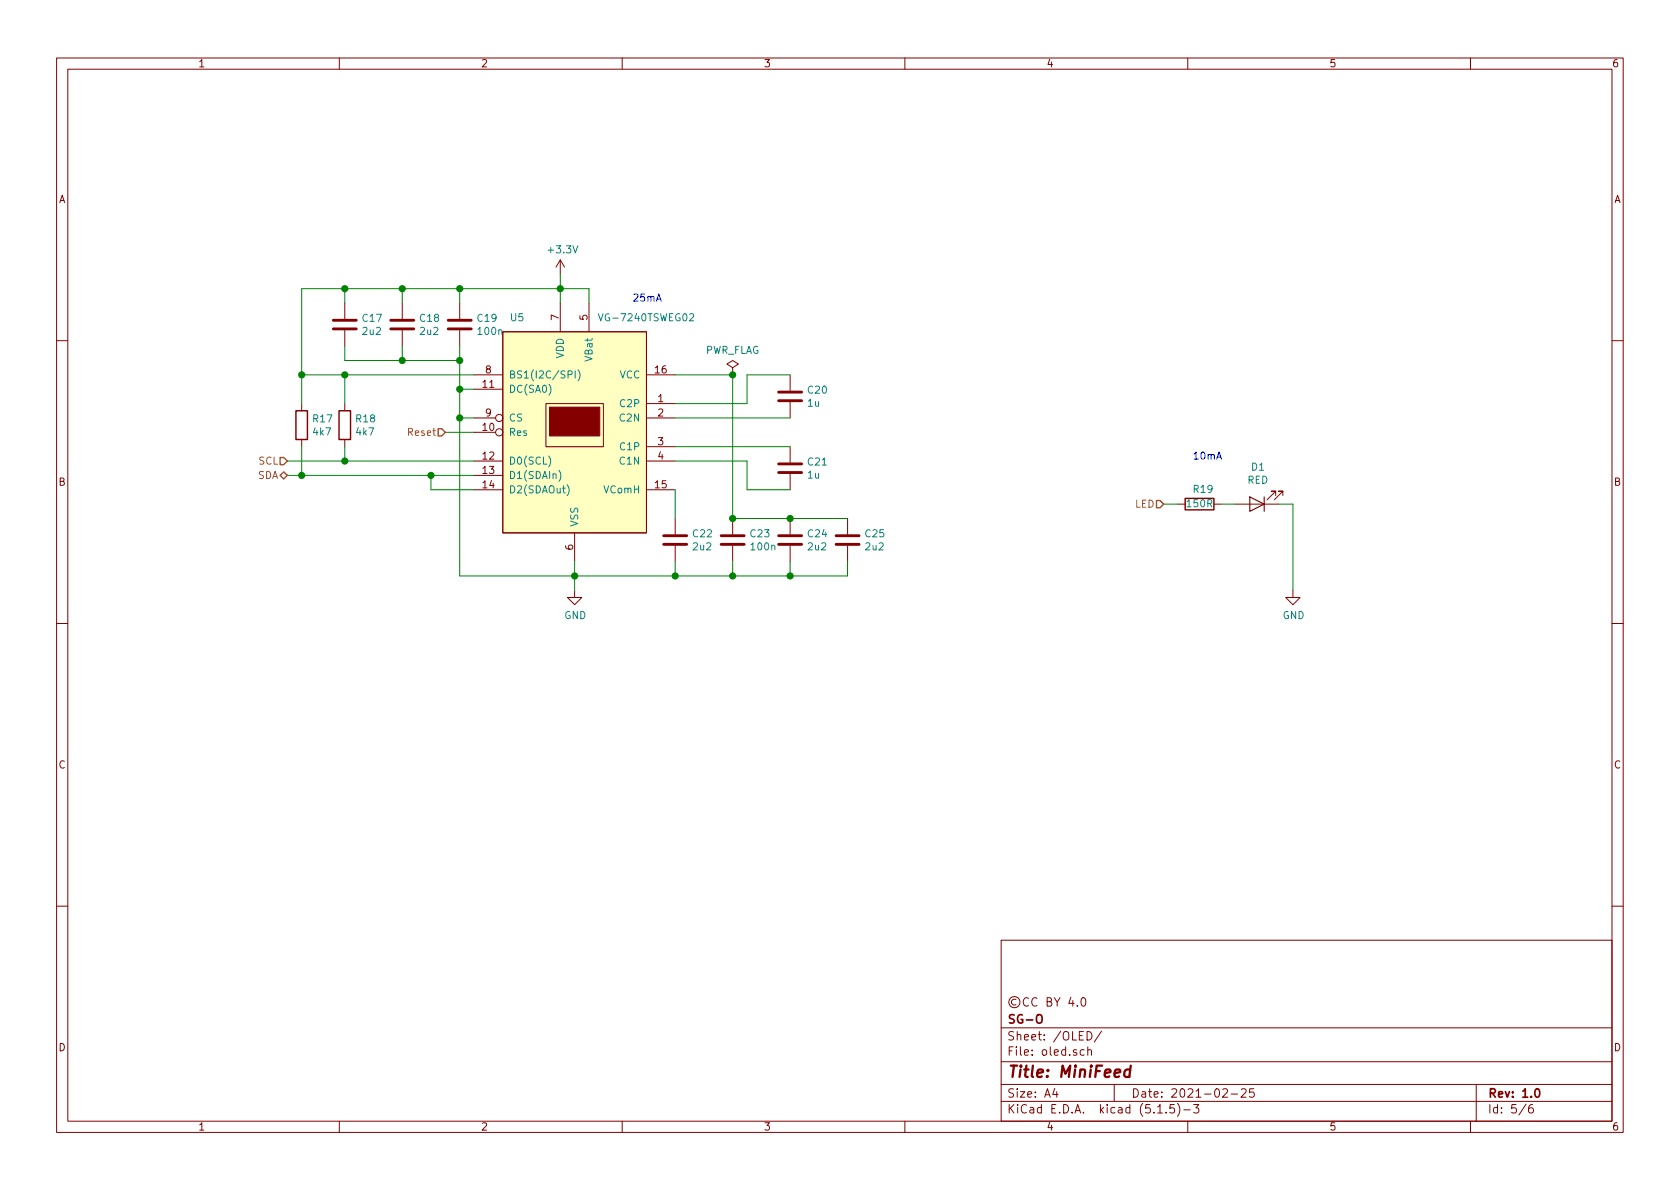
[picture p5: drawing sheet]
EESchema Schematic File Version 4
EELAYER 30 0
EELAYER END
$Descr A4 11693 8268
encoding utf-8
Sheet 5 6
Title "MiniFeed"
Date "2021-02-25"
Rev "1.0"
Comp "SG-O"
Comment1 "©CC BY 4.0"
Comment2 ""
Comment3 ""
Comment4 ""
$EndDescr
$Comp
L global:VG-7240TSWEG02 U?
U 1 1
P 4000 3000
AR Path="/6033ACC6" Ref="U?"  Part="1" 
AR Path="/60302857/6033ACC6" Ref="U5"  Part="1" 
F 0 "U5" H 3600 3800 50  0000 C CNN
F 1 "VG-7240TSWEG02" H 4500 3800 50  0000 C CNN
F 2 "global:VG-7240TSWEG02-mirror" H 4000 800 50  0001 C CNN
F 3 "http://www.iamoled.com/upload/file/20180119/20180119100409_6213.pdf" H 4000 700 50  0001 C CNN
F 4 "" H 4000 3000 50  0001 C CNN "DNP"
	1    4000 3000
	1    0    0    -1  
$EndComp
$Comp
L Device:C C?
U 1 1
P 5500 2750
AR Path="/6033ACCE" Ref="C?"  Part="1" 
AR Path="/60302857/6033ACCE" Ref="C20"  Part="1" 
F 0 "C20" H 5615 2796 50  0000 L CNN
F 1 "1u" H 5615 2705 50  0000 L CNN
F 2 "Capacitor_SMD:C_0603_1608Metric" H 5538 2600 50  0001 C CNN
F 3 "~" H 5500 2750 50  0001 C CNN
F 4 "CL10B105KA8NNNC" H 5500 2750 50  0001 C CNN "manf#"
F 5 "C29936" H 5500 2750 50  0001 C CNN "lcsc#"
	1    5500 2750
	1    0    0    -1  
$EndComp
$Comp
L Device:C C?
U 1 1
P 5500 3250
AR Path="/6033ACD6" Ref="C?"  Part="1" 
AR Path="/60302857/6033ACD6" Ref="C21"  Part="1" 
F 0 "C21" H 5615 3296 50  0000 L CNN
F 1 "1u" H 5615 3205 50  0000 L CNN
F 2 "Capacitor_SMD:C_0603_1608Metric" H 5538 3100 50  0001 C CNN
F 3 "~" H 5500 3250 50  0001 C CNN
F 4 "CL10B105KA8NNNC" H 5500 3250 50  0001 C CNN "manf#"
F 5 "C29936" H 5500 3250 50  0001 C CNN "lcsc#"
	1    5500 3250
	1    0    0    -1  
$EndComp
Wire Wire Line
	4700 3100 5500 3100
Wire Wire Line
	4700 2900 5500 2900
Wire Wire Line
	4700 2800 5200 2800
Wire Wire Line
	5200 2800 5200 2600
Wire Wire Line
	5200 2600 5500 2600
Wire Wire Line
	4700 3200 5200 3200
Wire Wire Line
	5200 3200 5200 3400
Wire Wire Line
	5200 3400 5500 3400
$Comp
L Device:C C?
U 1 1
P 4700 3750
AR Path="/6033ACE6" Ref="C?"  Part="1" 
AR Path="/60302857/6033ACE6" Ref="C22"  Part="1" 
F 0 "C22" H 4815 3796 50  0000 L CNN
F 1 "2u2" H 4815 3705 50  0000 L CNN
F 2 "Capacitor_SMD:C_0805_2012Metric" H 4738 3600 50  0001 C CNN
F 3 "~" H 4700 3750 50  0001 C CNN
F 4 "CL21B225KAFNNNE" H 4700 3750 50  0001 C CNN "manf#"
F 5 "C19110" H 4700 3750 50  0001 C CNN "lcsc#"
	1    4700 3750
	1    0    0    -1  
$EndComp
$Comp
L Device:C C?
U 1 1
P 5500 3750
AR Path="/6033ACEE" Ref="C?"  Part="1" 
AR Path="/60302857/6033ACEE" Ref="C24"  Part="1" 
F 0 "C24" H 5615 3796 50  0000 L CNN
F 1 "2u2" H 5615 3705 50  0000 L CNN
F 2 "Capacitor_SMD:C_0805_2012Metric" H 5538 3600 50  0001 C CNN
F 3 "~" H 5500 3750 50  0001 C CNN
F 4 "CL21B225KAFNNNE" H 5500 3750 50  0001 C CNN "manf#"
F 5 "C19110" H 5500 3750 50  0001 C CNN "lcsc#"
	1    5500 3750
	1    0    0    -1  
$EndComp
$Comp
L Device:C C?
U 1 1
P 5900 3750
AR Path="/6033ACFE" Ref="C?"  Part="1" 
AR Path="/60302857/6033ACFE" Ref="C25"  Part="1" 
F 0 "C25" H 6015 3796 50  0000 L CNN
F 1 "2u2" H 6015 3705 50  0000 L CNN
F 2 "Capacitor_SMD:C_0805_2012Metric" H 5938 3600 50  0001 C CNN
F 3 "~" H 5900 3750 50  0001 C CNN
F 4 "CL21B225KAFNNNE" H 5900 3750 50  0001 C CNN "manf#"
F 5 "C19110" H 5900 3750 50  0001 C CNN "lcsc#"
	1    5900 3750
	1    0    0    -1  
$EndComp
Wire Wire Line
	4700 3400 4700 3600
Wire Wire Line
	4000 3900 4000 4000
Wire Wire Line
	4000 4000 4700 4000
Wire Wire Line
	5900 4000 5900 3900
Wire Wire Line
	5500 3900 5500 4000
Connection ~ 5500 4000
Wire Wire Line
	5500 4000 5900 4000
Wire Wire Line
	5100 3900 5100 4000
Connection ~ 5100 4000
Wire Wire Line
	5100 4000 5500 4000
Wire Wire Line
	4700 3900 4700 4000
Connection ~ 4700 4000
Wire Wire Line
	4700 4000 5100 4000
Wire Wire Line
	5900 3600 5500 3600
Wire Wire Line
	5500 3600 5100 3600
Connection ~ 5500 3600
Wire Wire Line
	5100 3600 5100 2600
Wire Wire Line
	5100 2600 4700 2600
Connection ~ 5100 3600
Wire Wire Line
	2800 2100 2800 2000
Wire Wire Line
	4100 2000 4100 2100
Wire Wire Line
	3900 2100 3900 2000
Connection ~ 3900 2000
Wire Wire Line
	3900 2000 4100 2000
Wire Wire Line
	3200 2100 3200 2000
Connection ~ 3200 2000
Wire Wire Line
	3200 2000 3900 2000
Wire Wire Line
	3200 2400 3200 2500
Wire Wire Line
	3200 4000 4000 4000
Connection ~ 4000 4000
Wire Wire Line
	3300 2700 3200 2700
Connection ~ 3200 2700
Wire Wire Line
	3200 2700 3200 2900
Wire Wire Line
	3300 2900 3200 2900
Connection ~ 3200 2900
Wire Wire Line
	3200 2900 3200 4000
Wire Wire Line
	3300 3400 3000 3400
Wire Wire Line
	3000 3400 3000 3300
Wire Wire Line
	3000 3300 3300 3300
Wire Wire Line
	3300 3000 3100 3000
$Comp
L Device:C C?
U 1 1
P 2800 2250
AR Path="/6033AD2E" Ref="C?"  Part="1" 
AR Path="/60302857/6033AD2E" Ref="C18"  Part="1" 
F 0 "C18" H 2915 2296 50  0000 L CNN
F 1 "2u2" H 2915 2205 50  0000 L CNN
F 2 "Capacitor_SMD:C_0805_2012Metric" H 2838 2100 50  0001 C CNN
F 3 "~" H 2800 2250 50  0001 C CNN
F 4 "CL21B225KAFNNNE" H 2800 2250 50  0001 C CNN "manf#"
F 5 "C19110" H 2800 2250 50  0001 C CNN "lcsc#"
	1    2800 2250
	1    0    0    -1  
$EndComp
$Comp
L Device:C C?
U 1 1
P 2400 2250
AR Path="/6033AD36" Ref="C?"  Part="1" 
AR Path="/60302857/6033AD36" Ref="C17"  Part="1" 
F 0 "C17" H 2515 2296 50  0000 L CNN
F 1 "2u2" H 2515 2205 50  0000 L CNN
F 2 "Capacitor_SMD:C_0805_2012Metric" H 2438 2100 50  0001 C CNN
F 3 "~" H 2400 2250 50  0001 C CNN
F 4 "CL21B225KAFNNNE" H 2400 2250 50  0001 C CNN "manf#"
F 5 "C19110" H 2400 2250 50  0001 C CNN "lcsc#"
	1    2400 2250
	1    0    0    -1  
$EndComp
$Comp
L Device:C C?
U 1 1
P 3200 2250
AR Path="/6033AD3E" Ref="C?"  Part="1" 
AR Path="/60302857/6033AD3E" Ref="C19"  Part="1" 
F 0 "C19" H 3315 2296 50  0000 L CNN
F 1 "100n" H 3315 2205 50  0000 L CNN
F 2 "Capacitor_SMD:C_0603_1608Metric" H 3238 2100 50  0001 C CNN
F 3 "~" H 3200 2250 50  0001 C CNN
F 4 "C1591" H 3200 2250 50  0001 C CNN "lcsc#"
F 5 "CL10B104KB8NNNC" H 3200 2250 50  0001 C CNN "manf#"
	1    3200 2250
	1    0    0    -1  
$EndComp
Wire Wire Line
	2800 2000 3200 2000
Wire Wire Line
	2400 2100 2400 2000
Wire Wire Line
	2400 2000 2800 2000
Connection ~ 2800 2000
Wire Wire Line
	2400 2400 2400 2500
Wire Wire Line
	2400 2500 2800 2500
Connection ~ 3200 2500
Wire Wire Line
	3200 2500 3200 2700
Wire Wire Line
	2800 2400 2800 2500
Connection ~ 2800 2500
Wire Wire Line
	2800 2500 3200 2500
Wire Wire Line
	3300 2600 2400 2600
Wire Wire Line
	2100 2600 2100 2000
Wire Wire Line
	2100 2000 2400 2000
Connection ~ 2400 2000
$Comp
L power:+3.3V #PWR?
U 1 1
P 3900 1900
AR Path="/6033AD53" Ref="#PWR?"  Part="1" 
AR Path="/60302857/6033AD53" Ref="#PWR026"  Part="1" 
F 0 "#PWR026" H 3900 1750 50  0001 C CNN
F 1 "+3.3V" H 3915 2073 50  0000 C CNN
F 2 "" H 3900 1900 50  0001 C CNN
F 3 "" H 3900 1900 50  0001 C CNN
	1    3900 1900
	1    0    0    -1  
$EndComp
Wire Wire Line
	3900 1900 3900 2000
$Comp
L Device:R R?
U 1 1
P 2400 2950
AR Path="/6033AD5F" Ref="R?"  Part="1" 
AR Path="/60302857/6033AD5F" Ref="R18"  Part="1" 
F 0 "R18" H 2470 2996 50  0000 L CNN
F 1 "4k7" H 2470 2905 50  0000 L CNN
F 2 "Resistor_SMD:R_0603_1608Metric" V 2330 2950 50  0001 C CNN
F 3 "~" H 2400 2950 50  0001 C CNN
F 4 "C304093" H 2400 2950 50  0001 C CNN "lcsc#"
F 5 "AR03FTD4701" H 2400 2950 50  0001 C CNN "manf#"
	1    2400 2950
	1    0    0    -1  
$EndComp
$Comp
L Device:R R?
U 1 1
P 2100 2950
AR Path="/6033AD67" Ref="R?"  Part="1" 
AR Path="/60302857/6033AD67" Ref="R17"  Part="1" 
F 0 "R17" H 2170 2996 50  0000 L CNN
F 1 "4k7" H 2170 2905 50  0000 L CNN
F 2 "Resistor_SMD:R_0603_1608Metric" V 2030 2950 50  0001 C CNN
F 3 "~" H 2100 2950 50  0001 C CNN
F 4 "C304093" H 2100 2950 50  0001 C CNN "lcsc#"
F 5 "AR03FTD4701" H 2100 2950 50  0001 C CNN "manf#"
	1    2100 2950
	1    0    0    -1  
$EndComp
Wire Wire Line
	2100 3100 2100 3300
Wire Wire Line
	2100 3300 3000 3300
Connection ~ 3000 3300
Wire Wire Line
	2400 3200 2400 3100
Wire Wire Line
	2400 3200 3300 3200
Wire Wire Line
	2400 2800 2400 2600
Connection ~ 2400 2600
Wire Wire Line
	2400 2600 2100 2600
Wire Wire Line
	2100 2600 2100 2800
Connection ~ 2100 2600
Text Notes 4400 2100 0    50   ~ 0
25mA
$Comp
L Device:LED D?
U 1 1
P 8750 3500
AR Path="/6033AD7A" Ref="D?"  Part="1" 
AR Path="/60302857/6033AD7A" Ref="D1"  Part="1" 
F 0 "D1" H 8743 3245 50  0000 C CNN
F 1 "RED" H 8743 3336 50  0000 C CNN
F 2 "global:LED_0603_1608Metric_SIDE" H 8750 3500 50  0001 C CNN
F 3 "~" H 8750 3500 50  0001 C CNN
F 4 "C125114" H 8750 3500 50  0001 C CNN "lcsc#"
F 5 "LTST-S270KRKT" H 8750 3500 50  0001 C CNN "manf#"
	1    8750 3500
	-1   0    0    1   
$EndComp
Wire Wire Line
	8900 3500 9000 3500
Wire Wire Line
	9000 3500 9000 4100
Wire Wire Line
	8600 3500 8500 3500
$Comp
L power:GND #PWR?
U 1 1
P 9000 4100
AR Path="/6033AD83" Ref="#PWR?"  Part="1" 
AR Path="/60302857/6033AD83" Ref="#PWR028"  Part="1" 
F 0 "#PWR028" H 9000 3850 50  0001 C CNN
F 1 "GND" H 9005 3927 50  0000 C CNN
F 2 "" H 9000 4100 50  0001 C CNN
F 3 "" H 9000 4100 50  0001 C CNN
	1    9000 4100
	1    0    0    -1  
$EndComp
$Comp
L Device:R R?
U 1 1
P 8350 3500
AR Path="/6033AD8C" Ref="R?"  Part="1" 
AR Path="/60302857/6033AD8C" Ref="R19"  Part="1" 
F 0 "R19" V 8450 3400 50  0000 L CNN
F 1 "150R" V 8350 3400 50  0000 L CNN
F 2 "Resistor_SMD:R_0603_1608Metric" V 8280 3500 50  0001 C CNN
F 3 "~" H 8350 3500 50  0001 C CNN
F 4 "C217745" H 8350 3500 50  0001 C CNN "lcsc#"
F 5 "ARG03FTC1500" H 8350 3500 50  0001 C CNN "manf#"
	1    8350 3500
	0    -1   -1   0   
$EndComp
Wire Wire Line
	8100 3500 8200 3500
Text Notes 8300 3200 0    50   ~ 0
10mA
$Comp
L power:PWR_FLAG #FLG?
U 1 1
P 5100 2600
AR Path="/6033AD94" Ref="#FLG?"  Part="1" 
AR Path="/60302857/6033AD94" Ref="#FLG02"  Part="1" 
F 0 "#FLG02" H 5100 2675 50  0001 C CNN
F 1 "PWR_FLAG" H 5100 2773 50  0000 C CNN
F 2 "" H 5100 2600 50  0001 C CNN
F 3 "~" H 5100 2600 50  0001 C CNN
	1    5100 2600
	1    0    0    -1  
$EndComp
Connection ~ 5100 2600
$Comp
L power:GND #PWR?
U 1 1
P 4000 4100
AR Path="/6033AD9B" Ref="#PWR?"  Part="1" 
AR Path="/60302857/6033AD9B" Ref="#PWR027"  Part="1" 
F 0 "#PWR027" H 4000 3850 50  0001 C CNN
F 1 "GND" H 4005 3927 50  0000 C CNN
F 2 "" H 4000 4100 50  0001 C CNN
F 3 "" H 4000 4100 50  0001 C CNN
	1    4000 4100
	1    0    0    -1  
$EndComp
Wire Wire Line
	4000 4000 4000 4100
Text HLabel 8100 3500 0    50   Input ~ 0
LED
Text HLabel 3100 3000 0    50   Input ~ 0
Reset
Text HLabel 2000 3300 0    50   BiDi ~ 0
SDA
Text HLabel 2000 3200 0    50   Input ~ 0
SCL
Wire Wire Line
	2400 3200 2000 3200
Connection ~ 2400 3200
Wire Wire Line
	2100 3300 2000 3300
Connection ~ 2100 3300
$Comp
L Device:C C?
U 1 1
P 5100 3750
AR Path="/6033ACF6" Ref="C?"  Part="1" 
AR Path="/60302857/6033ACF6" Ref="C23"  Part="1" 
F 0 "C23" H 5215 3796 50  0000 L CNN
F 1 "100n" H 5215 3705 50  0000 L CNN
F 2 "Capacitor_SMD:C_0603_1608Metric" H 5138 3600 50  0001 C CNN
F 3 "~" H 5100 3750 50  0001 C CNN
F 4 "C1591" H 5100 3750 50  0001 C CNN "lcsc#"
F 5 "CL10B104KB8NNNC" H 5100 3750 50  0001 C CNN "manf#"
	1    5100 3750
	1    0    0    -1  
$EndComp
$EndSCHEMATC
